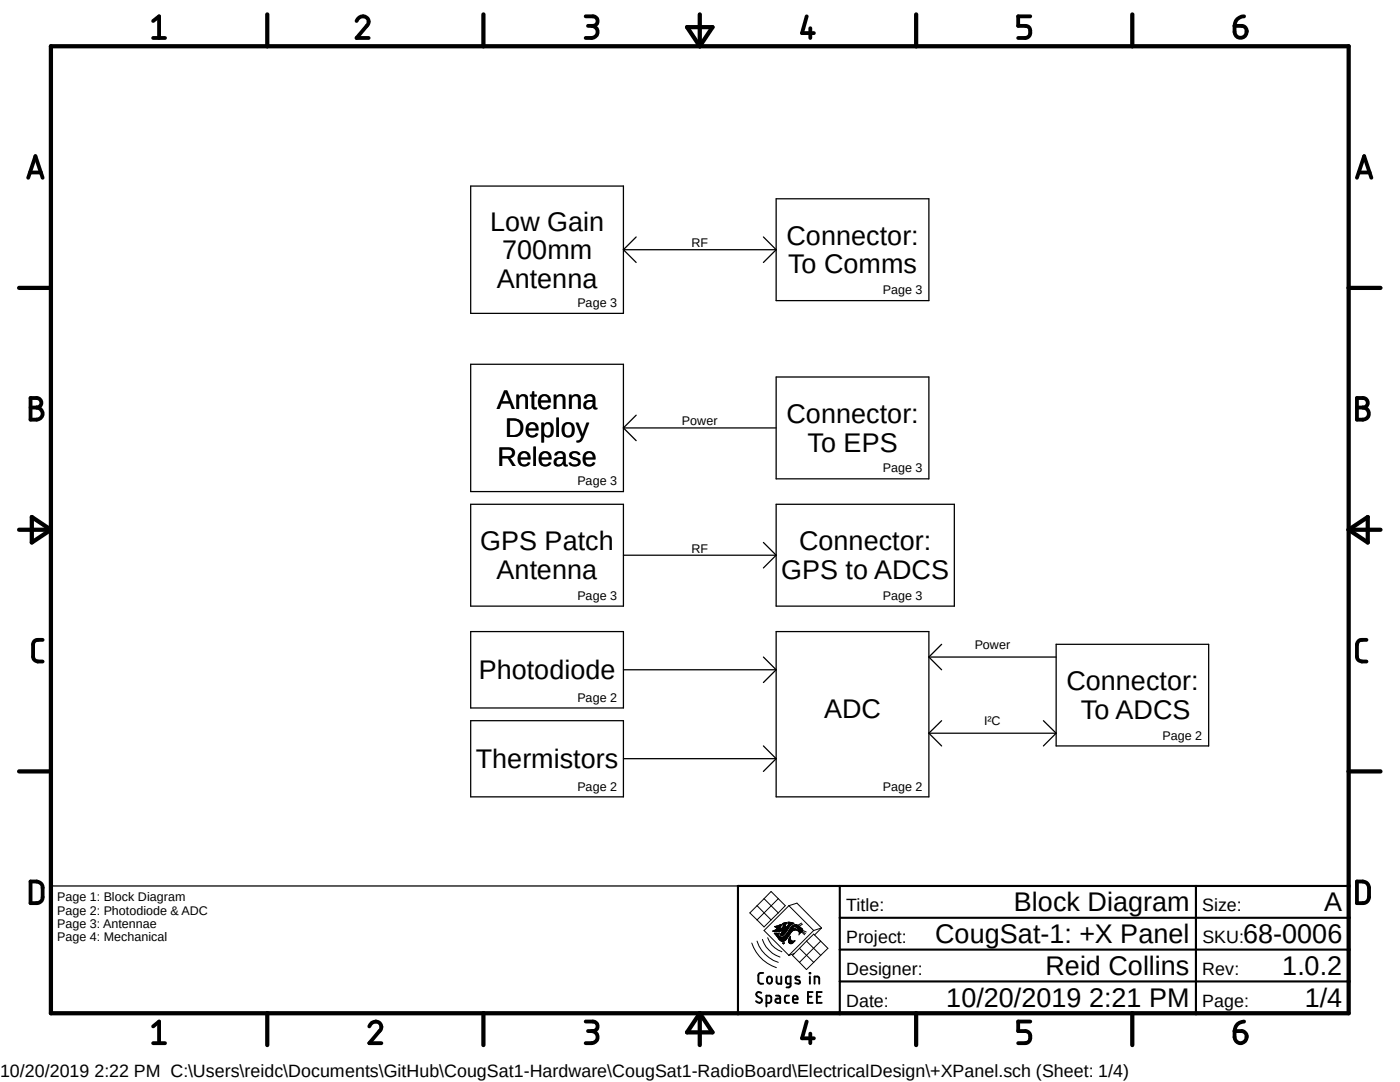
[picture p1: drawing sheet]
<svg xmlns="http://www.w3.org/2000/svg" width="279mm" height="216mm" viewBox="0 0 279 216" stroke-linecap="round" stroke-linejoin="round" font-family="sans-serif">
<path d="M3.3 .6l272.8 209.7M276.1 .6l-272.8 209.7" fill="none" stroke="#fff" stroke-width=".2"/>
<g fill="none" stroke="#000" stroke-width=".25">
<path d="M93.9 37.1h30.5v25.4h-30.5zM154.9 39.7h30.5v20.3h-30.5zM124.4 49.8h30.5M124.4 49.8l2.6 2.6M127 47.3l-2.6 2.5M152.4 47.3l2.5 2.5M154.9 49.8l-2.5 2.6M93.9 72.7h30.5v25.4h-30.5zM154.9 75.2h30.5v20.3h-30.5zM124.4 85.4h30.5M124.4 85.4l2.6 2.5M127 82.8l-2.6 2.6"/>
<path d="M93.9 100.6h30.5v20.3h-30.5zM124.4 110.8h30.5M152.4 108.2l2.5 2.6M154.9 110.8l-2.5 2.5M154.9 100.6h35.6v20.3h-35.6zM93.9 126h30.5v15.3h-30.5zM124.4 133.6h30.5M152.4 131.1l2.5 2.5M154.9 133.6l-2.5 2.6M154.9 126h30.5v33h-30.5zM185.4 131.1h25.4M185.4 131.1l2.5 2.5"/>
<path d="M187.9 128.6l-2.5 2.5M210.8 128.6h30.4v20.2h-30.4zM93.9 143.8h30.5v15.2h-30.5zM124.4 151.4h30.5M152.4 148.8l2.5 2.6M154.9 151.4l-2.5 2.5M185.4 146.3h25.4M185.4 146.3l2.5 2.5M187.9 143.8l-2.5 2.5M208.2 143.8l2.6 2.5M210.8 146.3l-2.6 2.5M10.2 176.8h137.1"/>
</g>
<g fill="none" stroke="#000" stroke-width=".85">
<path d="M10.2 9.2h259v193h-259zM53.3 2.9v6.3M96.5 2.9v6.3M137.1 5.4h5.1l-2.5 3.8zM139.7 2.9v6.3M182.8 2.9v6.3M226 2.9v6.3M3.8 57.4h6.4M269.2 57.4h6.3M3.8 105.7h6.4M6.3 103.2l3.9 2.5-3.9 2.5zM269.2 105.7h6.3"/>
<path d="M269.2 105.7l3.8-2.5v5zM3.8 153.9h6.4M269.2 153.9h6.3M53.3 202.2v6.3M96.5 202.2v6.3M139.7 202.2v6.3M139.7 202.2l2.5 3.8h-5.1zM182.8 202.2v6.3M226 202.2v6.3"/>
</g>
<g fill="none" stroke="#000" stroke-width=".76">
<path d="M30.6 4.2l1.1-.9v4.3M30.6 7.6h2.3M71.2 4.2a1.19 1.19 0 0 1 1.5-.9 1.19 1.19 0 0 1 .7 1.6l-2.2 2.7h2.4M116.9 3.3h1.4a.95 .95 0 0 1 1 .9 .95 .95 0 0 1-1 1h-1M118.1 5.2a1.21 1.21 0 0 1 1.2 1.2 1.21 1.21 0 0 1-1.2 1.2h-1.2M161 3.3l-.9 3.3h2.3M161.7 5.6v2M205.6 3.3h-2.4v1.9h1.4a1.23 1.23 0 0 1 1 1.2 1.23 1.23 0 0 1-1 1.2h-1.4M246.4 5.2h1.4a1.2 1.2 0 0 1 1 1.3 1.2 1.2 0 0 1-1.3 1 1.2 1.2 0 0 1-1.1-1.2zM248.3 3.3a1.88 1.88 0 0 0-1.9 1.9M5.6 35.5l1.5-4.3 1.4 4.3M6 34.4h2.2"/>
<path d="M270.8 35.5l1.4-4.3 1.5 4.3M271.2 34.4h2.1M6.1 79.4h1.2a.95 .95 0 0 1 1 1 .95 .95 0 0 1-1 .9 1.21 1.21 0 0 1 1.2 1.2 1.21 1.21 0 0 1-1.2 1.2h-1.2zM270.8 79.4h1.2a.95 .95 0 0 1 1 1 .95 .95 0 0 1-1 .9 1.21 1.21 0 0 1 1.2 1.2 1.21 1.21 0 0 1-1.2 1.2h-1.2zM6.1 81.3h1.2M270.8 81.3h1.2M8.5 127.7h-1a.87 .87 0 0 0-.9 .9v2.4a.97 .97 0 0 0 .9 1h1M272.7 127.7h-.9a.94 .94 0 0 0-1 .9v2.4a.97 .97 0 0 0 1 1h.9M6.1 175.9a2.22 2.22 0 0 1 2.2 .5l.2 .7v1.9a1.13 1.13 0 0 1-1.2 1.2h-1.2zM270.8 175.9a2.07 2.07 0 0 1 2.2 .5l.2 .7v1.9a1.21 1.21 0 0 1-1.2 1.2h-1.2zM30.6 204.8l1.1-1v4.4M30.6 208.2h2.3"/>
<path d="M73.7 204.8a1.19 1.19 0 0 1 1.5-1 1.19 1.19 0 0 1 .7 1.7l-2.2 2.7h2.4M116.9 203.8h1.4a.95 .95 0 0 1 1 1 .95 .95 0 0 1-1 .9h-1M118.1 205.7a1.21 1.21 0 0 1 1.2 1.2 1.21 1.21 0 0 1-1.2 1.3h-1.2M161 203.8l-.9 3.4h2.3M161.7 206.2v2M205.6 203.8h-2.4v1.9h1.4a1.23 1.23 0 0 1 1 1.2 1.23 1.23 0 0 1-1 1.3h-1.4M246.4 205.7h1.4a1.2 1.2 0 0 1 1 1.4 1.2 1.2 0 0 1-1.3 1 1.2 1.2 0 0 1-1.1-1.1zM248.3 203.8a1.88 1.88 0 0 0-1.9 1.9"/>
</g>
<path d="M167.6 176.8v25.4M238.7 176.8v25.4M269.2 176.8h-121.9v25.4M167.6 195.8h101.6M167.6 189.5h101.6M167.6 183.1h101.6" fill="none" stroke="#000" stroke-width=".42"/>
<g fill="none" stroke="#000" stroke-width=".2">
<path d="M152.5 179.3l1.4-1.4 2.8 2.8-1.4 1.5M152.5 179.3l-2.9 2.9 1.5 1.4M152.5 179.3l2.8 2.9M155.3 179.3l-4.2 4.3M150 188.2a7.7 7.7 0 0 0 4.9 4.9M151.1 187.8a6.6 6.6 0 0 0 4.2 4.2M151.1 183.6l1.4 1.4 1.4-1.4M151.1 180.7l2.8 2.9M152.1 187.5a5.7 5.7 0 0 0 3.6 3.5M153.2 187.1a4.4 4.4 0 0 0 2.8 2.8M154.3 185.8h1.6M154.3 185.8l.6 .1 1.3-.3-.2 .6"/>
<path d="M154.3 185.8h1.3M154.5 185.7l-.3 .1h.1M154.5 185.7h2.6M154.6 186.3h.8M154.6 184.9h1.1M154.6 186.4h.8M154.7 185.6h2.4M154.7 186.4h.5M154.7 185h1M154.7 186.4l.7 1M154.8 186.5h.5M154.8 185.5h2.4"/>
<path d="M154.9 186.6h.4M154.9 185.1h.8M154.9 186.7h.5M154.9 185.4l-.4 .3M154.9 185.4h2.3M154.9 184.8h.9M155 185.3h.6M155 186.8h.5M155.1 186.9h.6M155.1 185.2h.6M155.1 185.3h.6M155.2 187.1h2"/>
<path d="M155.2 184.7h.7M155.2 186.4l.1 .2M155.3 187.2h1.8M155.3 182.2l-1.4 1.4M155.3 186.6l.5 .4M155.4 186.4h-.2M155.4 187.3h1.6M155.4 187.4l.2 .2M155.4 187.4h1.5M155.5 186.2h.1M155.5 184.6h.4M155.5 187.5h1.3"/>
<path d="M155.5 186.2h-1l.2 .2M155.5 186.2l-.1 .2M155.6 187.6l.4 .2h.4M155.6 187.6h1.2M155.7 187.7h1M155.7 186.5h.7M155.7 186.4h.8M155.7 184.5h.2M155.8 186.4h.7M155.8 187.7h.8M155.8 186.6h.5M155.8 185.3h1.5"/>
<path d="M155.9 186.3h.7M155.9 184.4h.1M155.9 184.4l-.3 1 .6-.3M155.9 184.4l-1.3 .5 .6 .3-.3 .2M156 186.2h.7M156 186.1h.8M156 185.3h1.4M156 186h.8M156.1 185.9h.8M156.1 185.2h1.3M156.1 185.8h.9M156.2 185.8h.8"/>
<path d="M156.2 185.1h1.2M156.2 184.3l.1 .3h.1l-.1 .3M156.2 184.3h.7M156.3 188.3h.2M156.3 187h.9M156.3 185h.4M156.3 184.5h.5M156.3 184.4h.5M156.3 184.9l-.1 .2M156.3 184.9h.4M156.3 188.3h.1M156.3 184.8h.5"/>
<path d="M156.4 188.2l.1-.1v.2M156.4 184.7h.4M156.4 184.6h.4M156.4 184.2l-.2 .1M156.4 184.2h.5M156.5 188.3h-.2M156.5 186.9l-1.3 .1M156.5 186.9h.8M156.5 188.2h-.3l.1 .1M156.6 186.8l-.1 .1M156.6 186.8h.8M156.7 186.7h.7"/>
<path d="M156.7 184.1h.3l-.1 .3h-.7M156.7 184.1l-.3 .1M156.7 184.1h.3M156.7 187.7l-.4 .1M156.7 184.9l.1 .2 .1-.1M156.8 186.6h.7M156.8 184.4l-.1 .5M156.8 186l-.4 .5a.51 .51 0 0 1-.7 0l.3-.3M156.8 186.5h.8M156.9 186.5l-.3 .3M156.9 187.5l-.2 .2M156.9 186.4h.7"/>
<path d="M156.9 185h.6M157 186.4h.6M157 184.9h.6M157.1 186.3h.6M157.1 186.3l-.2 .2M157.1 186.2h.7M157.1 184.8h.5M157.2 186.1h.7M157.2 184.7l-.3 .3M157.2 186h.7M157.2 184.7h.5M157.3 185.9h.7"/>
<path d="M157.3 185.3l-.5 .7M157.3 184.6h.5M157.3 184.3h1M157.3 184.2h1.1M157.3 184.1h.8M157.4 187.8v.3M157.4 187.9h1.1M157.4 187.8h1.1M157.4 187.7h.6M157.4 187.7h.5M157.4 185.8h.7M157.4 184.5h.5"/>
<path d="M157.4 188h1M157.4 187.6h.4M157.4 187.5h.4M157.4 184.4h.8M157.4 185.8h.8M157.4 184.4h.6M157.4 180.7l5 5M157.4 180.7l-4.9 5 5 5M157.4 180.7l1.6-.5 5 5M157.4 188.1h.9M157.4 187.4h.3M157.4 185.7h.9"/>
<path d="M157.5 187.3h.2M157.5 185.6h1.7M157.5 185.6l-.4 .7M157.5 188.2h.7M157.5 187.2h.2M157.6 187.2h.1M157.6 185.5h1.4M157.6 187.1l.1-.3v.4M157.6 187.1l-.2 .7M157.6 187.1h.1M157.6 185.4h1.4M157.6 187h.1"/>
<path d="M157.6 185.3h1.2M157.7 188.3h.3M157.7 187.2l.1 .3M157.7 186.9h.1M157.7 185.3l-.2 .3M157.7 185.3h.4M157.8 187.5l.3 .3 .6-.1-.7 .6-.6-.2M157.8 185.2h.3M157.9 185.1h.3M157.9 185h.5M158 184.9h1.6M158.1 184.8h1.3"/>
<path d="M158.2 184.4l-.9 .9M158.2 184.4l.3-.2-1.2-.2v.3h.1l-.2 .4M158.2 184.7h1.1M158.3 184.6h.9M158.3 184.6l.7-.1 .4 .3M158.3 184.6l-.6 .7M158.5 187.7h.1M158.7 185.6a2.43 2.43 0 0 0-1.6 1.6l-.2 .3M158.8 185h.9M159 185.1h.8M159 185.6l.2 .1M159.1 185.2h.8"/>
<path d="M159.1 185.2l-.5-.3-.6 .3 .7 .1 .5 .3M159.1 185.2l.2 .2M159.2 185.3h.8M159.2 185.7l.3 .3M159.2 185.6v.1M159.3 185.3h.8M159.3 185.8h.8M159.3 185.4h.9M159.3 185.4l.1 .1M159.4 185.8h.6M159.4 185.7h.7M159.4 185.6h.7"/>
<path d="M159.4 185.5h.8M159.4 184.8l.8 .6M159.4 185.5v.2h-.1M159.5 185.9h.5M159.5 186.4l-.1 .2M159.5 186.1h.3M159.5 186h.4M159.5 186l.1 .2M159.6 189.2l-1.4 1.4 1.4 1.4M159.6 189.2l2.8 2.8M159.6 186.3h.1M159.6 186.2h.1"/>
<path d="M159.6 186.2l-.1 .2M159.7 186.2l-.2 .2M159.8 186.1l-.1 .1M159.9 185.9l.7 .6M160 184.2l-.8 .5M160 185.9l-.2 .2M160.1 185.8l.6 .5M160.1 185.8l-.1 .1M160.1 185.6l.8 .4M160.1 184.4l-.6 .4M160.2 185.4l-.1 .4M161 187.8l1.4-1.4 2.8 2.8-1.4 1.4"/>
<path d="M161 187.8l2.8 2.8M161 187.8l-1.4 1.4M162.4 185.7l-5 4.9 1.1-.3M163.8 190.6l-2.8 2.9-1.4-1.5M163.8 187.8l-4.2 4.2M164 185.2l-1.6 .5M164 185.2l-1.4 1.4"/>
</g>
<g fill="none" stroke="#000" stroke-width=".38">
<path d="M151.9 198.1a.6 .6 0 0 0-1 .3l.3 .4 .6 .4a.54 .54 0 0 1 .1 .8 .54 .54 0 0 1-.8-.1l-.2-.1M152.3 194.1l-.7 .1-.3 .4 .1 1.4 .4 .3h.5M153.2 195.1a.49 .49 0 0 1 .5-.2 .49 .49 0 0 1 .4 .4v.5a.49 .49 0 0 1-.5 .5 .49 .49 0 0 1-.5-.5zM154.9 198.7h.6l.2 .3v1.1h-.5a.42 .42 0 0 1-.5-.4 .42 .42 0 0 1 .5-.4h.5M155 194.9v1l.3 .4h.6v-1.4M157.5 198.7h-.7l-.2 .3 .1 .9 .3 .2h.5M157.8 196.3h-.6l-.3-.2-.1-.9 .2-.3h.8v1.7l-.4 .4h-.4M158.2 199.4h1a.49 .49 0 0 0-.3-.7 .49 .49 0 0 0-.7 .4l.1 .8 .3 .2h.6M159.6 194.9a.61 .61 0 0 0-.9 .2l.2 .4 .6 .2 .2 .3a.63 .63 0 0 1-1 .2M161.2 198.9h.8M161.6 194.1l.1 .1zM161.6 194.9v1.4"/>
<path d="M162.2 198h-1v2.1h1M162.6 196.3v-1.4h.6l.2 .1 .1 1.3M163 198.9h.7M164 198h-1v2.1h1M153 200.1h.5l.3-.2 .1-.9-.2-.3h-.7v2.1"/>
</g>
<g font-size="5.4">
<text x="97.8" y="46">Low Gain</text>
<text x="100.2" y="51.7">700mm</text>
<text x="157" y="48.9">Connector:</text>
<text x="99.1" y="57.4">Antenna</text>
<text x="157.3" y="54.6">To Comms</text>
<text x="99.1" y="81.6">Antenna</text>
<text x="100.8" y="87.3">Deploy</text>
<text x="157" y="84.4">Connector:</text>
<text x="99.3" y="93">Release</text>
<text x="161.2" y="90.1">To EPS</text>
<text x="95.8" y="109.8">GPS Patch</text>
<text x="159.5" y="109.8">Connector:</text>
<text x="99.1" y="115.5">Antenna</text>
<text x="155.9" y="115.5">GPS to ADCS</text>
<text x="95.5" y="135.6">Photodiode</text>
<text x="212.8" y="137.8">Connector:</text>
<text x="164.5" y="143.2">ADC</text>
<text x="215.7" y="143.5">To ADCS</text>
<text x="95" y="153.3">Thermistors</text>
<text x="202.4" y="181.9">Block Diagram</text>
<text x="264.3" y="181.9">A</text>
<text x="186.6" y="188.2">CougSat-1: +X Panel</text>
<text x="248.1" y="188.2">68-0006</text>
<text x="208.7" y="194.6">Reid Collins</text>
<text x="255.9" y="194.6">1.0.2</text>
<text x="188.9" y="200.9">10/20/2019 2:21 PM</text>
<text x="260.4" y="200.9">1/4</text>
</g>
<g font-size="3.6">
<text x="168.9" y="181.9">Title:</text>
<text x="239.9" y="181.9">Size:</text>
<text x="168.9" y="188.2">Project:</text>
<text x="240" y="188.2">SKU:</text>
<text x="168.9" y="194.6">Designer:</text>
<text x="239.9" y="194.6">Rev:</text>
<text x="168.9" y="200.9">Date:</text>
<text x="239.9" y="200.9">Page:</text>
<text x="0" y="214.9">10/20/2019 2:22 PM C:\Users\reidc\Documents\GitHub\CougSat1-Hardware\CougSat1-RadioBoard\ElectricalDesign\+XPanel.sch (Sheet: 1/4)</text>
</g>
<g font-size="2.5">
<text x="138" y="49.3">RF</text>
<text x="176.2" y="58.7">Page 3</text>
<text x="115.2" y="61.3">Page 3</text>
<text x="136.1" y="84.9">Power</text>
<text x="176.2" y="94.3">Page 3</text>
<text x="115.2" y="96.8">Page 3</text>
<text x="138" y="110.3">RF</text>
<text x="115.2" y="119.7">Page 3</text>
<text x="176.2" y="119.7">Page 3</text>
<text x="194.5" y="129.5">Power</text>
<text x="115.2" y="140">Page 2</text>
<text x="196.4" y="144.7">I²C</text>
<text x="232" y="147.6">Page 2</text>
<text x="115.2" y="157.7">Page 2</text>
<text x="176.2" y="157.7">Page 2</text>
<text x="11.4" y="179.8">Page 1: Block Diagram</text>
<text x="11.4" y="182.5">Page 2: Photodiode &amp; ADC</text>
<text x="11.4" y="185.2">Page 3: Antennae</text>
<text x="11.4" y="187.8">Page 4: Mechanical</text>
</g>
</svg>
